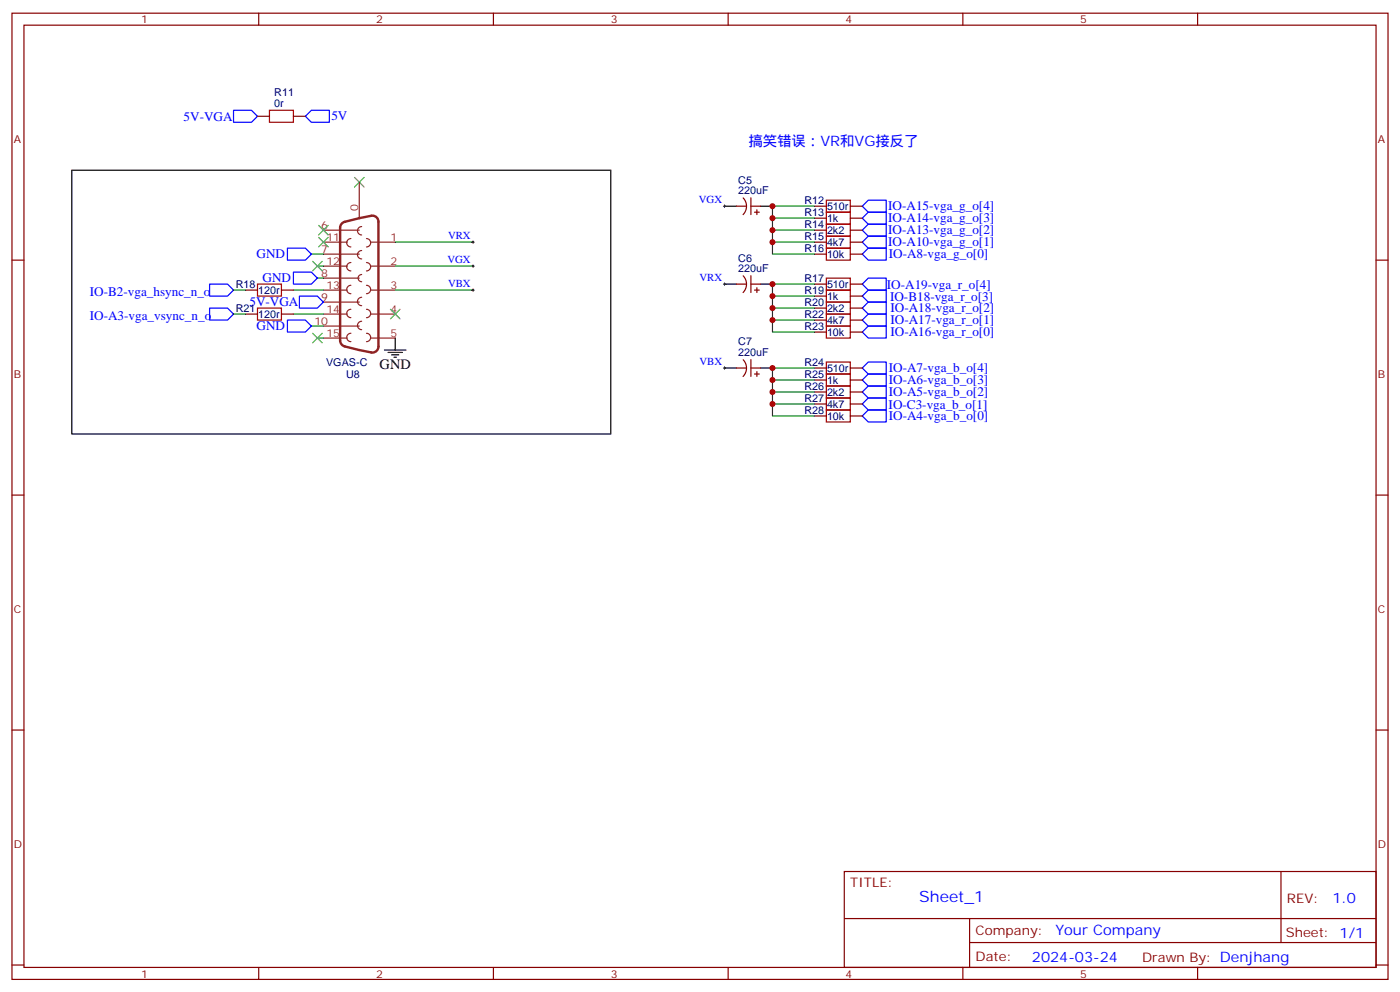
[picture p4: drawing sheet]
<svg xmlns="http://www.w3.org/2000/svg" width="412mm" height="292mm" viewBox="0 0 412 292" stroke-linecap="round" stroke-linejoin="round" font-family="sans-serif">
<g fill="none" stroke="#870000" stroke-width=".35">
<path d="M3.5 3.9h405.4v284.3h-405.4zM7.1 7.4h398.2v277.3h-398.2zM76.2 3.9v3.5M145.3 3.9v3.5M214.5 3.9v3.5M283.6 3.9v3.5M352.8 3.9v3.5M75.8 34.2h3.6M86.4 34.2h3.6M218.9 58.2a3.5 3.5 0 0 1 0 5M221.2 58.2v4.9M3.5 76.6h3.6"/>
<path d="M217 60.7h2.8M221.2 60.7h2.8M222.2 62.4h1.5M223 61.7v1.4M239.9 60.7h3.5M239.9 64.2h3.5M239.9 67.7h3.5M239.9 71.3h3.5M239.9 74.8h3.5M250.5 60.7h3.5M250.5 64.2h3.5M250.5 67.7h3.5"/>
<path d="M250.5 71.3h3.5M250.5 74.8h3.5M405.3 76.6h3.6M72.3 85.4h3.5M72.3 92.4h3.5M82.9 85.4h3.5M82.9 92.4h3.5M217 83.6h2.8M218.9 81.2a3.5 3.5 0 0 1 0 4.9M221.2 83.6h2.8M221.2 81.1v5M222.2 85.4h1.5"/>
<path d="M223 84.7v1.4M239.9 97.7h3.5M239.9 94.2h3.5M239.9 90.7h3.5M239.9 87.1h3.5M239.9 83.6h3.5M250.5 97.7h3.5M250.5 94.2h3.5M250.5 90.7h3.5M250.5 87.1h3.5M250.5 83.6h3.5M217 108.3h2.8"/>
<path d="M218.9 105.9a3.5 3.5 0 0 1 0 4.9M221.2 108.3h2.8M221.2 105.8v5M222.2 110.1h1.5M223 109.4v1.4M239.9 118.9h3.5M239.9 115.4h3.5M239.9 111.8h3.5M239.9 108.3h3.5M250.5 118.9h3.5M250.5 115.4h3.5M250.5 111.8h3.5"/>
<path d="M250.5 108.3h3.5M239.9 122.4h3.5M250.5 122.4h3.5M3.5 145.7h3.6M405.3 145.7h3.6M3.5 214.8h3.6M405.3 214.8h3.6M248.7 256.5h156.6v28.2h-156.6zM377.3 256.5v20.9M248.7 270.3h156.5M285.6 277.4h119.6M285.6 270.3v14.1"/>
<path d="M3.5 284h3.6M76.2 284.7v3.5M145.3 284.7v3.5M214.5 284.7v3.5M283.6 284.7v3.5M352.8 284.7v3.5M405.3 284h3.6"/>
</g>
<path d="M104.4 52.2l2.8 2.8M107.2 52.2l-2.8 2.8M92.1 76.9l2.8 2.8M93.8 69.8l2.9 2.9M93.8 66.3l2.9 2.8M94.9 76.9l-2.8 2.8M96.7 69.8l-2.9 2.9M96.7 66.3l-2.9 2.8M92.1 98.1l2.8 2.8M94.9 98.1l-2.8 2.8M115 91l2.8 2.8M117.8 91l-2.8 2.8" fill="none" stroke="#3c3" stroke-width=".35"/>
<g fill="none" stroke="#8c2424" stroke-width=".35">
<path d="M105.8 53.6v10.6M95.2 71.3h7.1M95.2 78.3h7.1M95.2 67.7h10.6M95.2 74.8h10.6M103.4 70.2a1.23 1.23 0 0 0-1.3 1.2 1.23 1.23 0 0 0 1.3 1.3M103.4 77.3a1.23 1.23 0 0 0-1.3 1.2 1.23 1.23 0 0 0 1.3 1.2M106.5 66.7a1.23 1.23 0 0 0-1.2 1.2 1.23 1.23 0 0 0 1.2 1.2M106.5 73.7a1.23 1.23 0 0 0-1.2 1.3 1.23 1.23 0 0 0 1.2 1.2M107.9 70.2a1.23 1.23 0 0 1 1.3 1.2 1.23 1.23 0 0 1-1.3 1.3M107.9 77.3a1.23 1.23 0 0 1 1.3 1.2 1.23 1.23 0 0 1-1.3 1.2M109.4 71.3h7"/>
<path d="M109.4 78.3h7M95.2 99.5h7.1M95.2 92.4h7.1M95.2 85.4h7.1M95.2 96h10.6M95.2 88.9h10.6M95.2 81.8h10.6M103.4 98.1a1.23 1.23 0 0 0-1.3 1.2 1.23 1.23 0 0 0 1.3 1.2M103.4 91a1.23 1.23 0 0 0-1.3 1.3 1.23 1.23 0 0 0 1.3 1.2M103.4 84a1.23 1.23 0 0 0-1.3 1.2 1.23 1.23 0 0 0 1.3 1.2M106.5 94.5a1.23 1.23 0 0 0-1.2 1.3 1.23 1.23 0 0 0 1.2 1.2M106.5 80.8a1.06 1.06 0 0 0-1 1 1.06 1.06 0 0 0 1 1.1"/>
<path d="M106.5 87.5a1.23 1.23 0 0 0-1.2 1.2 1.23 1.23 0 0 0 1.2 1.3M107.9 98.1a1.23 1.23 0 0 1 1.3 1.2 1.23 1.23 0 0 1-1.3 1.2M107.9 91a1.23 1.23 0 0 1 1.3 1.3 1.23 1.23 0 0 1-1.3 1.2M107.9 84a1.23 1.23 0 0 1 1.3 1.2 1.23 1.23 0 0 1-1.3 1.2M109.4 99.5h7M109.4 92.4h7M109.4 85.4h7"/>
</g>
<path d="M100.7 65.7l.9-.4 7.8-1.8a1.77 1.77 0 0 1 2.1 1.8v36.7a1.77 1.77 0 0 1-2.1 1.7l-7.8-1.7a1.8 1.8 0 0 1-1.4-1.8v-33.2z" fill="none" stroke="#8c2424" stroke-width=".71"/>
<path d="M21.2 50.1h158.7v77.6h-158.7zM213.4 60.7h3.6M224 60.7h3.5M116.4 99.5v3.5M213.4 83.6h3.6M224 83.6h3.5M113.2 103h6.4M114.3 103.7h4.2M115.4 104.4h2.1M116.1 105.1h.7M213.4 108.3h3.6M224 108.3h3.5" fill="none" stroke="#000" stroke-width=".35"/>
<g fill="none" stroke="#008700" stroke-width=".35">
<path d="M91.7 74.8h3.5M93.5 78.3h1.7M116.4 71.3h22.9M116.4 78.3h22.9M227.5 64.2h12.4M227.5 67.7h12.4M227.5 71.3h12.4M239.9 60.7h-12.4v14.1h12.4M68.8 85.4h3.5M68.8 92.4h3.5M86.4 92.4h8.8M86.4 85.4h8.8"/>
<path d="M91.7 96h3.5M93.5 99.5h1.7M93.5 81.8h1.7M116.4 85.4h22.9M227.5 94.2h12.4M227.5 90.7h12.4M227.5 87.1h12.4M239.9 83.6h-12.4v14.1h12.4M227.5 118.9h12.4M227.5 115.4h12.4M227.5 111.8h12.4M239.9 108.3h-12.4v14.1h12.4"/>
</g>
<g fill="none" stroke="#00f" stroke-width=".35">
<path d="M68.8 32.5h5.3l1.7 1.7-1.7 1.8h-5.3zM90 34.2l1.7-1.7h5.3v3.5h-5.3zM84.7 73h5.3l1.7 1.8-1.7 1.8h-5.3zM254 74.8l1.8-1.8h5.3v3.6h-5.3zM254 67.7l1.8-1.7h5.3v3.5h-5.3zM254 64.2l1.8-1.8h5.3v3.6h-5.3zM254 60.7l1.8-1.8h5.3v3.5h-5.3zM254 71.3l1.8-1.8h5.3v3.5h-5.3zM61.7 83.6h5.3l1.8 1.8-1.8 1.7h-5.3zM61.7 90.7h5.3l1.8 1.7-1.8 1.8h-5.3zM84.7 94.2h5.3l1.7 1.8-1.7 1.7h-5.3zM86.4 80.1h5.3l1.8 1.7-1.8 1.8h-5.3z"/>
<path d="M88.2 87.1h5.3l1.7 1.8-1.7 1.8h-5.3zM254 87.1l1.8-1.7h5.3v3.5h-5.3zM254 83.6l1.8-1.8h5.3v3.6h-5.3zM254 90.7l1.8-1.8h5.3v3.5h-5.3zM254 94.2l1.8-1.8h5.3v3.6h-5.3zM254 97.7l1.8-1.7h5.3v3.5h-5.3zM254 118.9l1.8-1.8h5.3v3.5h-5.3zM254 115.4l1.8-1.8h5.3v3.5h-5.3zM254 111.8l1.8-1.7h5.3v3.5h-5.3zM254 108.3l1.8-1.8h5.3v3.6h-5.3zM255.8 120.6h5.3v3.6h-5.3l-1.8-1.8z"/>
</g>
<path d="M139 71.3h.7M139 78.3h.7M139.3 70.9v.7M139.3 78v.7M213.1 60.7h.7M213.4 60.3v.7M139 85.4h.7M139.3 85v.7M213.1 83.6h.7M213.4 83.3v.7M213.1 108.3h.7M213.4 107.9v.8" fill="none" stroke="#000" stroke-width=".29"/>
<g fill="none" stroke="#a10000" stroke-width=".35">
<path d="M79.4 32.5h7v3.5h-7zM243.4 58.9h7.1v3.5h-7.1zM243.4 62.4h7.1v3.6h-7.1zM243.4 66h7.1v3.5h-7.1zM243.4 69.5h7.1v3.5h-7.1zM243.4 73h7.1v3.6h-7.1zM75.8 83.6h7.1v3.5h-7.1zM75.8 90.7h7.1v3.5h-7.1zM243.4 96h7.1v3.5h-7.1zM243.4 92.4h7.1v3.6h-7.1zM243.4 88.9h7.1v3.5h-7.1zM243.4 85.4h7.1v3.5h-7.1z"/>
<path d="M243.4 81.8h7.1v3.6h-7.1zM243.4 117.1h7.1v3.5h-7.1zM243.4 113.6h7.1v3.5h-7.1zM243.4 110.1h7.1v3.5h-7.1zM243.4 106.5h7.1v3.6h-7.1zM243.4 120.6h7.1v3.6h-7.1z"/>
</g>
<g fill="#c00">
<circle cx="227.5" cy="64.2" r=".88"/>
<circle cx="227.5" cy="67.7" r=".88"/>
<circle cx="227.5" cy="71.3" r=".88"/>
<circle cx="227.5" cy="94.2" r=".88"/>
<circle cx="227.5" cy="90.7" r=".88"/>
<circle cx="227.5" cy="87.1" r=".88"/>
<circle cx="227.5" cy="60.7" r=".88"/>
<circle cx="227.5" cy="83.6" r=".88"/>
<circle cx="227.5" cy="111.8" r=".88"/>
<circle cx="227.5" cy="115.4" r=".88"/>
<circle cx="227.5" cy="118.9" r=".88"/>
<circle cx="227.5" cy="108.3" r=".88"/>
</g>
<text font-size="4.6" fill="#00f" x="270.8" y="265.5">Sheet_1</text>
<g font-size="4.2" fill="#00f">
<text x="220.5" y="43">搞笑错误：VR和VG接反了</text>
<text x="392.5" y="265.7">1.0</text>
<text x="310.9" y="275.3">Your Company</text>
<text x="304" y="283.1">2024-03-24</text>
</g>
<text font-size="4.2" x="111.8" y="108.7">GND</text>
<g font-size="3.9" fill="#00f">
<text x="54.1" y="35.5">5V-VGA</text>
<text x="97.6" y="35.4">5V</text>
<text x="261.6" y="65.3">IO-A14-vga_g_o[3]</text>
<text x="261.6" y="61.7">IO-A15-vga_g_o[4]</text>
<text x="261.6" y="68.8">IO-A13-vga_g_o[2]</text>
<text x="75.6" y="76">GND</text>
<text x="261.6" y="72.3">IO-A10-vga_g_o[1]</text>
<text x="261.8" y="75.8">IO-A8-vga_g_o[0]</text>
<text x="77.3" y="83.1">GND</text>
<text x="26.5" y="87.1">IO-B2-vga_hsync_n_o</text>
<text x="261.3" y="85.1">IO-A19-vga_r_o[4]</text>
<text x="262.2" y="88.7">IO-B18-vga_r_o[3]</text>
<text x="26.5" y="94.2">IO-A3-vga_vsync_n_o</text>
<text x="73.5" y="90.2">5V-VGA</text>
<text x="262.3" y="91.7">IO-A18-vga_r_o[2]</text>
<text x="262.3" y="95.2">IO-A17-vga_r_o[1]</text>
<text x="75.6" y="97.2">GND</text>
<text x="262.3" y="98.8">IO-A16-vga_r_o[0]</text>
<text x="261.8" y="112.9">IO-A6-vga_b_o[3]</text>
<text x="261.8" y="109.4">IO-A7-vga_b_o[4]</text>
<text x="261.8" y="116.4">IO-A5-vga_b_o[2]</text>
<text x="261.8" y="120.5">IO-C3-vga_b_o[1]</text>
<text x="261.8" y="123.5">IO-A4-vga_b_o[0]</text>
</g>
<g font-size="3.9" fill="#800">
<text x="250.5" y="261.1">TITLE:</text>
<text x="379.1" y="265.7">REV:</text>
<text x="287.4" y="275.3">Company:</text>
<text x="378.7" y="275.9">Sheet: 1/1</text>
<text x="287.4" y="282.9">Date:</text>
<text x="336.4" y="283">Drawn By: Denjhang</text>
</g>
<g font-size="3.2" fill="#800">
<text x="41.6" y="6.9">1</text>
<text x="110.8" y="6.9">2</text>
<text x="179.9" y="6.9">3</text>
<text x="249.1" y="6.9">4</text>
<text x="318.2" y="6.9">5</text>
<text x="4.1" y="42">A</text>
<text x="405.9" y="42">A</text>
<text x="4.1" y="111.1">B</text>
<text x="405.9" y="111.1">B</text>
<text x="4.1" y="180.3">C</text>
<text x="405.9" y="180.3">C</text>
<text x="4.1" y="249.4">D</text>
<text x="405.9" y="249.4">D</text>
<text x="41.6" y="287.7">1</text>
<text x="110.8" y="287.7">2</text>
<text x="179.9" y="287.7">3</text>
<text x="249.1" y="287.7">4</text>
<text x="318.2" y="287.7">5</text>
</g>
<g font-size="3.2" fill="#000080">
<text x="80.8" y="28.2">R11</text>
<text x="80.8" y="31.4">0r</text>
<text x="217.5" y="57.2">220uF</text>
<text x="217.5" y="54">C5</text>
<text x="237" y="60.1">R12</text>
<text x="237" y="63.6">R13</text>
<text x="243.6" y="61.8">510r</text>
<text x="243.6" y="65.3">1k</text>
<text x="237" y="67.1">R14</text>
<text x="237" y="70.6">R15</text>
<text x="243.6" y="68.9">2k2</text>
<text x="217.5" y="77">C6</text>
<text x="237" y="74.2">R16</text>
<text x="243.6" y="72.4">4k7</text>
<text x="243.6" y="75.9">10k</text>
<text x="217.5" y="80.1">220uF</text>
<text x="237" y="83">R17</text>
<text x="69.4" y="84.8">R18</text>
<text x="76" y="86.5">120r</text>
<text x="237" y="86.5">R19</text>
<text x="243.6" y="88.3">1k</text>
<text x="243.6" y="84.8">510r</text>
<text x="69.4" y="91.8">R21</text>
<text x="76" y="93.6">120r</text>
<text x="237" y="93.6">R22</text>
<text x="237" y="90">R20</text>
<text x="243.6" y="95.3">4k7</text>
<text x="243.6" y="91.8">2k2</text>
<text x="217.5" y="101.7">C7</text>
<text x="237" y="97.1">R23</text>
<text x="243.6" y="98.9">10k</text>
<text x="96.1" y="107.7">VGAS-C</text>
<text x="217.5" y="104.8">220uF</text>
<text x="237" y="107.7">R24</text>
<text x="102" y="111.2">U8</text>
<text x="237" y="111.2">R25</text>
<text x="243.6" y="113">1k</text>
<text x="243.6" y="109.4">510r</text>
<text x="237" y="118.3">R27</text>
<text x="237" y="114.7">R26</text>
<text x="243.6" y="116.5">2k2</text>
<text x="237" y="121.8">R28</text>
<text x="243.6" y="123.6">10k</text>
<text x="243.6" y="120">4k7</text>
</g>
<g font-size="3.2" fill="#00f">
<text x="205.9" y="59.8">VGX</text>
<text x="132" y="70.4">VRX</text>
<text x="131.8" y="77.4">VGX</text>
<text x="206.1" y="82.7">VRX</text>
<text x="132" y="84.5">VBX</text>
<text x="206.1" y="107.4">VBX</text>
</g>
<g font-size="3.2" fill="#8d2323">
<text x="105.5" y="62.1" transform="rotate(-90 105.5 62.1)">0</text>
<text x="94.6" y="67.4">6</text>
<text x="96.2" y="70.9">11</text>
<text x="115" y="70.9">1</text>
<text x="94.6" y="74.4">7</text>
<text x="96.2" y="78">12</text>
<text x="115" y="78">2</text>
<text x="94.6" y="81.5">8</text>
<text x="94.6" y="88.5">9</text>
<text x="96.2" y="85">13</text>
<text x="115" y="85">3</text>
<text x="92.6" y="95.6">10</text>
<text x="96.2" y="92.1">14</text>
<text x="115" y="92.1">4</text>
<text x="96.2" y="99.1">15</text>
<text x="115" y="99.1">5</text>
</g>
</svg>
